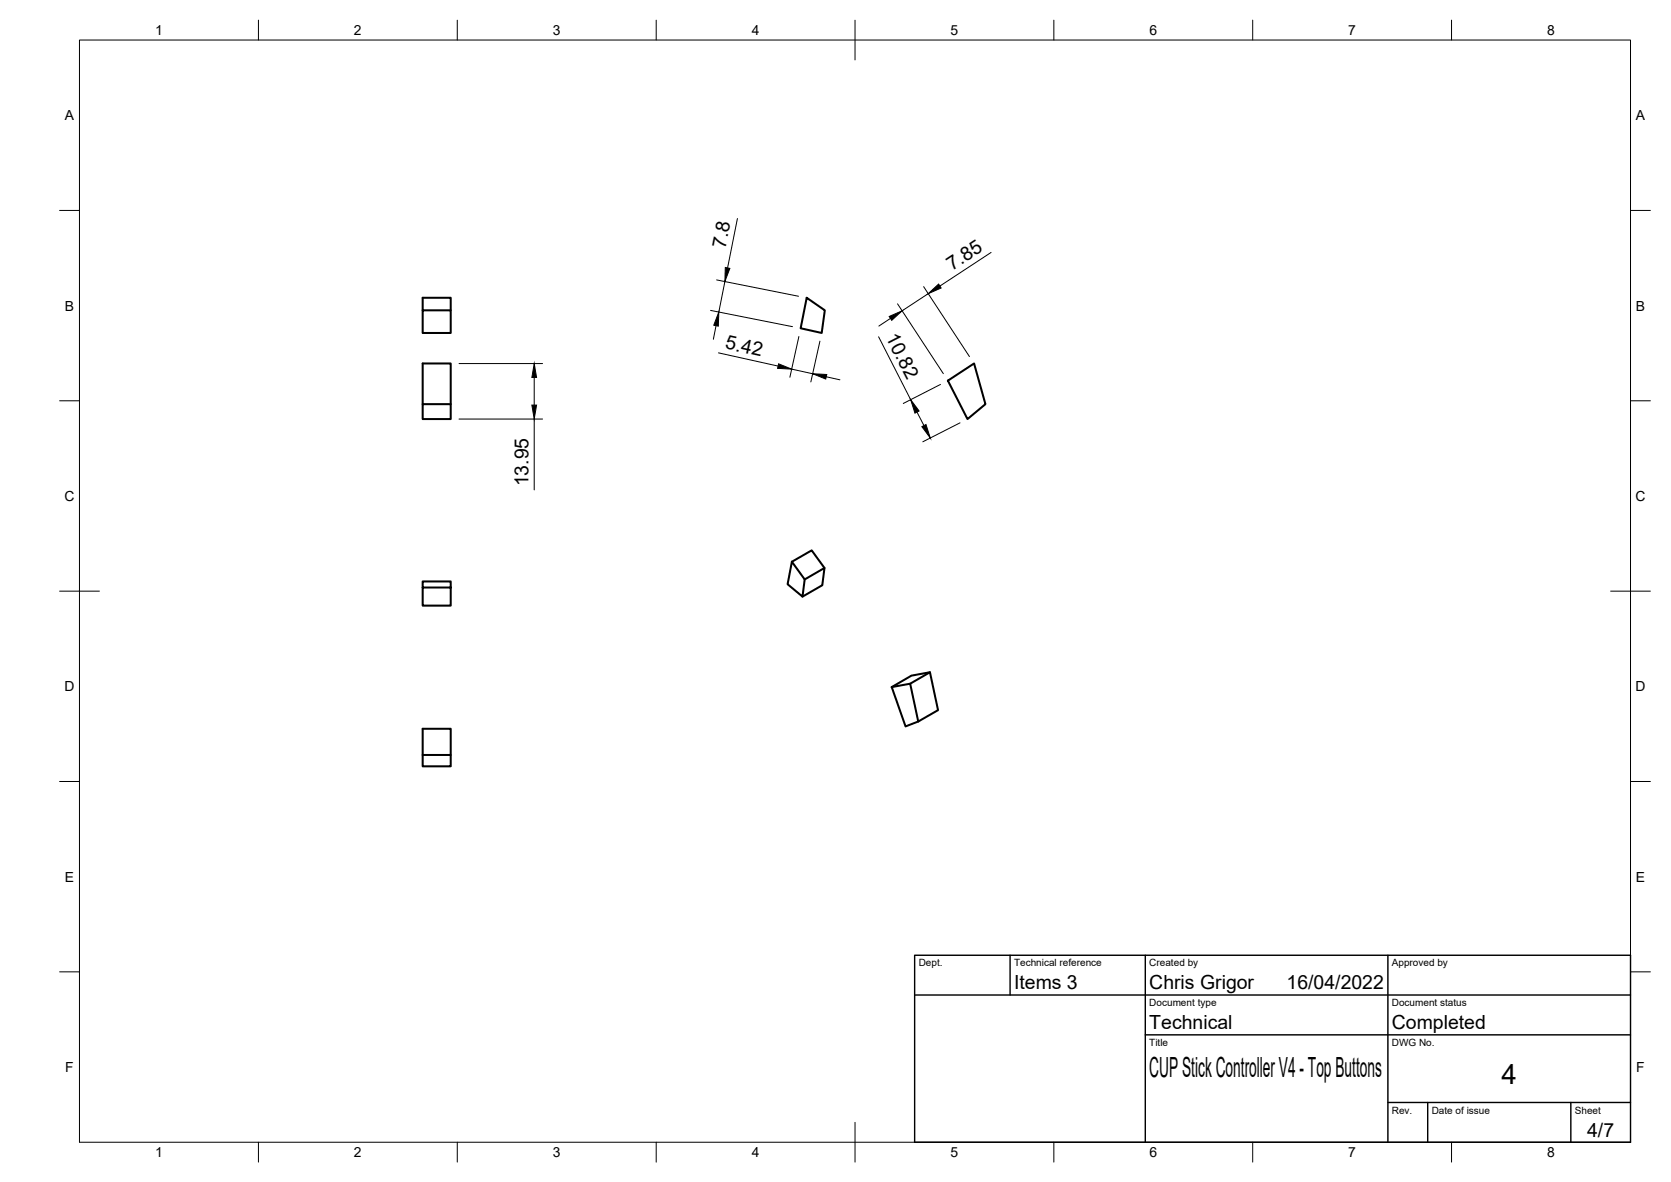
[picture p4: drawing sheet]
<svg xmlns="http://www.w3.org/2000/svg" width="420mm" height="297mm" viewBox="0 0 420 297" stroke-linecap="round" stroke-linejoin="round" font-family="sans-serif">
<!-- layer: Visible -->
<path d="M106.3 78h7v5.7h-7v-8.9h7v3.2M202.8 74.8l4.6 3.2-.8 5.7-5.3-1.2zM238.3 95.7l6.6-4.4 2.9 10.3-4.5 3.7zM106.3 101.6h7v3.7h-7v-14h7v10.3M106.3 147.6h7v4.6h-7v-6.1h7v1.5M199.1 141.2l3.2 4.4-.5 4.3-3.8-3.1zM199.1 141.2l5-2.9 3.2 4.4M202.3 145.6l5-2.9-.5 4.4-5 2.8M224.2 172.7l4.7-.9 2 9.5-3.2 1.2zM228.9 171.8l4.9-2.9 2.1 9.6-5 2.8M233.8 168.9l-4.6 .9-5 2.9M106.3 189.7h7v2.9h-7v-9.5h7v6.6" fill="none" stroke="#000" stroke-width=".51"/>
<!-- layer: Border -->
<g fill="none" stroke="#000" stroke-width=".25">
<path d="M20 10.1h390v276.9h-390zM65 5.1v5M115 5.1v5M165 5.1v5M215 5.1v10M265 5.1v5M315 5.1v5M365 5.1v5M15 52.9h5M410 52.9h5M15 100.7h5M410 100.7h5"/>
<path d="M15 148.6h10M405 148.6h10M15 196.4h5M410 196.4h5M15 244.2h5M410 244.2h5M65 287v5M115 287v5M165 287v5M215 282.1v9.9M265 287v5M315 287v5"/>
<path d="M365 287v5"/>
</g>
<!-- layer: TitleBlock -->
<path d="M230 240.1h180v46.9h-180zM230 250h180M254 240.1v9.9M288 240.1v46.9M349 240.1v46.9M288 260.1h122M349 277.1h61M359 277.1v9.9M395 277.1v9.9" fill="none" stroke="#000" stroke-width=".36"/>
<!-- layer: Dimensions -->
<g fill="none" stroke="#000" stroke-width=".25">
<path d="M185.4 54.9l-2.5 12.4M178.7 78l20.6 4.1M180.2 70.3l20.6 4.2M182.3 70.7l-1.6 7.7M225.7 76.4l11.5 17.5M232.2 72l11.6 17.6M233.4 73.8l-6.6 4.3M249.2 63.4l-12.9 8.5M115.4 91.4h21M134.3 94.9v6.9M180 81.8l-.6 3.5M180.7 88.7l14.9 3.3"/>
<path d="M199.1 92.8l5.2 1.1M200.9 84.6l-2.3 10.2M206.2 85.7l-2.3 10.3M207.8 94.7l3.4 .7M220.9 84.6l8.1 15.8M223.9 80l-2.9 1.9M236.5 96.6l-9.4 4.8M115.4 105.3h21M134.3 105.3v17.8M230.6 103.6l1.7 3.4M241.4 106.3l-9.4 4.7"/>
</g>
<path d="M182.4 67.2l1.1 .2-1.2 3.3zM223.6 79.5l3.2-1.4-2.6 2.4zM233.4 73.8l2.6-2.4 .6 1zM134.3 91.4l.6 3.5h-1.2zM180.7 78.4l-.1 3.6-1.1-.3zM195.8 91.4l3.3 1.4-3.6-.2zM204.3 93.9l3.6 .2-.3 1.2zM133.7 101.8h1.2l-.6 3.5zM229 100.4l2.1 2.9-1 .5zM231.8 107.2l1-.5 1.1 3.4z" fill="#000" stroke="#000" stroke-width=".25"/>
<g font-size="7">
<text x="289" y="270.6">CUP Stick Controller V4 - Top Buttons</text>
<text x="377.5" y="272.3">4</text>
</g>
<g font-size="4.9">
<text x="182.4" y="62.5" transform="rotate(-79 182.4 62.5)">7.8</text>
<text x="239.4" y="68.1" transform="rotate(-33 239.4 68.1)">7.85</text>
<text x="182.1" y="87.5" transform="rotate(12 182.1 87.5)">5.42</text>
<text x="222.6" y="84.7" transform="rotate(63 222.6 84.7)">10.82</text>
<text x="132.9" y="122.2" transform="rotate(-90 132.9 122.2)">13.95</text>
<text x="255" y="248.5">Items 3</text>
<text x="289" y="248.5">Chris Grigor</text>
<text x="323.5" y="248.5">16/04/2022</text>
<text x="289" y="258.6">Technical</text>
<text x="350" y="258.6">Completed</text>
<text x="399.1" y="285.7">4/7</text>
</g>
<g font-size="3.5">
<text x="39" y="8.8">1</text>
<text x="89" y="8.8">2</text>
<text x="139" y="8.8">3</text>
<text x="189" y="8.8">4</text>
<text x="239" y="8.8">5</text>
<text x="289" y="8.8">6</text>
<text x="339" y="8.8">7</text>
<text x="389" y="8.8">8</text>
<text x="16.3" y="30.2">A</text>
<text x="411.3" y="30.2">A</text>
<text x="16.3" y="78">B</text>
<text x="411.3" y="78">B</text>
<text x="16.2" y="125.9">C</text>
<text x="411.2" y="125.9">C</text>
<text x="16.2" y="173.7">D</text>
<text x="411.2" y="173.7">D</text>
<text x="16.3" y="221.6">E</text>
<text x="411.3" y="221.6">E</text>
<text x="16.4" y="269.4">F</text>
<text x="411.4" y="269.4">F</text>
<text x="39" y="290.8">1</text>
<text x="89" y="290.8">2</text>
<text x="139" y="290.8">3</text>
<text x="189" y="290.8">4</text>
<text x="239" y="290.8">5</text>
<text x="289" y="290.8">6</text>
<text x="339" y="290.8">7</text>
<text x="389" y="290.8">8</text>
</g>
<g font-size="2.5">
<text x="231" y="242.9">Dept.</text>
<text x="255" y="242.9">Technical reference</text>
<text x="289" y="242.9">Created by</text>
<text x="350" y="242.9">Approved by</text>
<text x="289" y="252.8">Document type</text>
<text x="350" y="252.8">Document status</text>
<text x="289" y="262.9">Title</text>
<text x="350" y="262.9">DWG No.</text>
<text x="350" y="279.9">Rev.</text>
<text x="360" y="279.9">Date of issue</text>
<text x="396" y="279.9">Sheet</text>
</g>
</svg>
